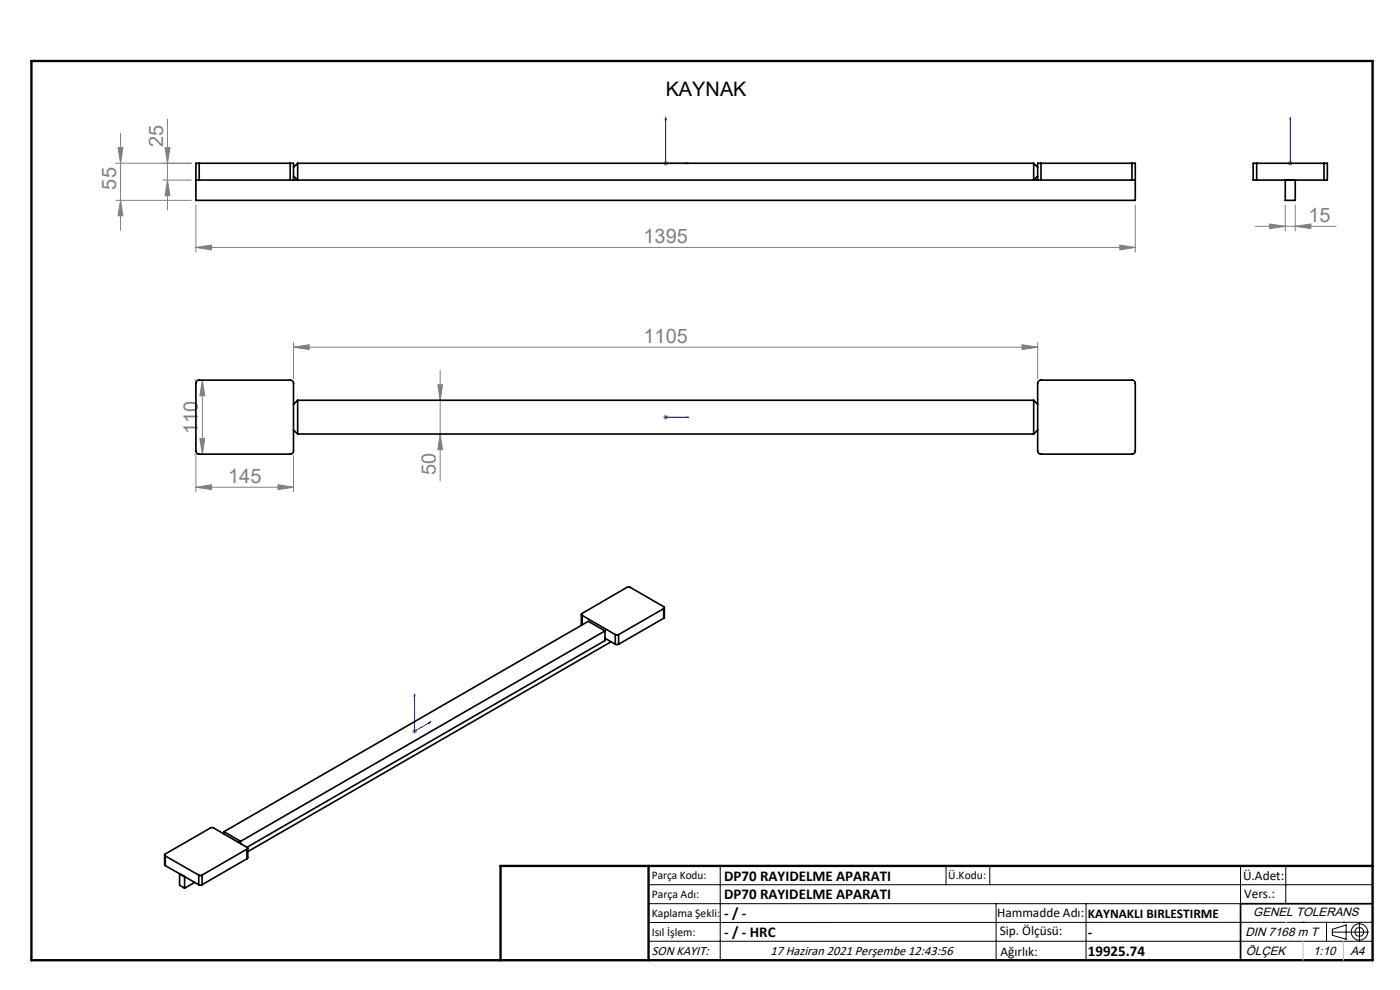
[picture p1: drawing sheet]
<svg xmlns="http://www.w3.org/2000/svg" width="297mm" height="210mm" viewBox="0 0 297 210" stroke-linecap="round" stroke-linejoin="round" font-family="sans-serif">
<g fill="none" stroke="#000" stroke-width=".21">
<path d="M137.6 187.7h153.6M137.6 191.7h153.6M137.6 199.7h153.6M152.8 183.7v20M200.7 183.7v4M210 183.7v4M211.3 191.7v12M230.4 191.7v12M263.2 183.7v20M272.8 183.7v8M276.4 195.6h.1M281.4 195.6v4.1"/>
<path d="M282.6 197.7h7.8M282.6 197.1l3-.9v3l-3-.8zM285 195.6h.1M288.4 195.8v3.8M291.2 195.6l-153.6 .1"/>
<circle cx="288.4" cy="197.7" r="1.74"/>
<circle cx="288.4" cy="197.7" r=".93"/>
</g>
<g fill="none" stroke="#00f" stroke-width=".21">
<path d="M141.2 24.9v9.7h4.8M141.2 24.9l.1 .5h-.2zM145.6 34.5l.4 .1-.4 .1zM273.7 34.5v.2zM273.7 24.9v.5v-.5M273.7 34.6h.1M273.7 24.9v9.7M141.1 88.5h.2zM141.2 88.5h.1M141.2 88.5h4.8M146 88.5h-.4h.4M87.9 147.2l.1 .4-.2 .1z"/>
<path d="M87.9 147.2v7.9l3.5-2M91 153.2l.4-.1-.4 .3z"/>
</g>
<g fill="none" stroke="#808080" stroke-width=".21">
<path d="M24.6 34.6h16M25 31.3h1.1l-.5 3.3zM25.6 28.3v20.6M34.5 38.2h6.1M35 31.3h1.1l-.6 3.3zM35.5 38.2l.6 3.3h-1.1zM35.5 25.3v19.2M140.7 34.6h1M140.9 34.3l.7 .7M141.2 34.1v1M141.6 34.3l-.7 .7M273.2 34.6h1"/>
<path d="M273.4 34.3l.7 .7M273.7 34.1v1M274.1 34.3l-.7 .7M24.6 42.5h16M25.6 42.5l.5 3.3h-1.1zM41.6 52.5l3.3-.5v1zM41.6 43.5v10M41.6 52.5h199.2M237.6 52l3.2 .5-3.2 .5zM240.8 43.5v10M266.3 48h17.2M269.3 47.5l3.4 .5-3.4 .5z"/>
<path d="M272.7 43.5v5.5M274.8 48l3.3-.5v1zM274.8 43.5v5.5M62.3 73.7l3.3-.6v1zM62.3 72.6v7.8M62.3 73.7h157.8M93.4 78.6v23.4M216.8 73.1l3.3 .6-3.3 .4zM220.1 72.6v7.8M41.3 80.6h.6M41.3 96.3h.6M41.6 96.6v7.7"/>
<path d="M42.4 93.1h1l-.5 3.2zM42.9 80.6v15.7M42.9 80.6l.5 3.4h-1zM62.3 96.6v7.7M92.9 81.6h1l-.5 3.3zM93.4 92.1l.5 3.3h-1zM140.7 88.5h1M140.9 88.2l.7 .7M141.2 88v1M141.6 88.2l-.7 .7M41.6 103.4l3.3-.6v1zM41.6 103.4h20.7"/>
<path d="M59 102.8l3.3 .6-3.3 .4zM87.4 155.1h1M87.6 154.8l.7 .7M87.9 154.6v1M88.3 154.8l-.7 .7"/>
</g>
<path d="M106.2 203.7h185" fill="none" stroke="#000" stroke-width=".25"/>
<path d="M291.2 191.7h-28v12" fill="none" stroke="#000" stroke-width=".35"/>
<path d="M6.7 12.9h284.5v190.8h-284.5zM137.6 183.7v20M291.2 183.7h-185v20" fill="none" stroke="#000" stroke-width=".5"/>
<path d="M272.8 195.6h.1M276.4 199.7v4M285 199.7v4" fill="none" stroke="#c0c0c0" stroke-width=".21"/>
<g fill="#00f">
<path d="M145.6 34.5l.4 .1-.4 .1zM141.2 24.9l.1 .5h-.2z"/>
<path d="M91 153.2l.4-.1-.4 .3zM87.9 147.2l.1 .4-.2 .1z"/>
<path d="M145.6 88.5h.4zM141.1 88.5h.2z"/>
<path d="M273.7 34.5v.2zM273.7 24.9v.5z"/>
</g>
<g fill="#808080">
<path d="M59 102.8l3.3 .6-3.3 .4zM41.6 103.4l3.3-.6v1zM274.8 48l3.3-.5v1zM269.3 47.5l3.4 .5-3.4 .5z"/>
<path d="M41.6 52.5l3.3-.5v1zM237.6 52l3.2 .5-3.2 .5zM62.3 73.7l3.3-.6v1zM216.8 73.1l3.3 .6-3.3 .4z"/>
<path d="M35.5 38.2l.6 3.3h-1.1zM35 31.3h1.1l-.6 3.3z"/>
<path d="M25 31.3h1.1l-.5 3.3zM25.6 42.5l.5 3.3h-1.1zM42.9 80.6l.5 3.4h-1zM42.4 93.1h1l-.5 3.2zM92.9 81.6h1l-.5 3.3zM93.4 92.1l.5 3.3h-1z"/>
</g>
<g fill="none" stroke="#000" stroke-width=".35">
<path d="M41.6 38.2h.7M42.3 34.6h-.7v7.9h199.2v-7.9h-.7M42.3 38.2h19.3M42.3 34.6v3.6M42.3 34.6h19.3M61.6 38.2h.7M61.6 34.6h.7v3.6M61.6 34.6v3.6M62.3 38.2h157.8M63.1 34.6h156.2M63.1 34.6v3.6l-.8-.8M63.1 34.6l-.8 .9"/>
<path d="M219.3 34.6v3.6l.8-.8M219.3 34.6l.8 .9M220.1 38.2h.7M220.8 34.6h-.7v3.6M220.8 38.2h19.3M220.8 34.6h19.3M220.8 34.6v3.6M240.1 38.2h.7M240.1 34.6v3.6M266.6 34.6h-.7v3.6h.7M266.6 38.2h14.3M266.6 34.6h14.3"/>
<path d="M266.6 34.6v3.6M272.7 38.2v4.3h2.1v-4.3M280.9 34.6h.7v3.6h-.7M280.9 34.6v3.6M41.8 80.8l.3-.2h19.5a.72 .72 0 0 1 .7 .7v14.3a.72 .72 0 0 1-.7 .7h-19.3a.72 .72 0 0 1-.7-.7v-14.4zM62.3 91.2l.8 .9M63.1 84.9v7.2M63.1 84.9h156.2M63.1 92.1h156.2M63.1 84.9l-.8 .9M219.3 84.9v7.2M219.3 84.9l.8 .9"/>
<path d="M220.1 91.2l-.8 .9M220.3 80.8l.4-.2h19.4a.72 .72 0 0 1 .7 .7v14.3a.72 .72 0 0 1-.7 .7h-19.3a.72 .72 0 0 1-.7-.7v-14.4zM123.3 130.3v2.1l.2 .2v-2.1M123.5 130.5l7 4.1M128.3 135.4l2.2 1.3M128.3 133.8l-77.3 44.7M128.3 133.8v2.1l-75.9 43.8M128.3 133.8l-3.5-2-77.3 44.6M129.6 136.1l-77 44.5M130.5 134.6h.7M130.5 136.7h.7M130.5 134.6v2.1"/>
<path d="M131.2 134.6v2.1M140.8 129.1l.1-.1v-.3l-7.2-4.1-.4-.1-9.9 5.7-.1 .2 .2 .1M140.8 129.1l-9.6 5.5M140.8 129.1v2.1M140.8 131.2l-9.6 5.5M140.9 128.9v2.1l-.1 .2M47.5 176.4l3.5 2.1M47.5 176.4v.5M51 178.5l-.4 .2M51 178.5v.5M52.4 179.7l-7.4-4.2-9.9 5.6-.2 .2 .2 .3M52.4 179.7a.19 .19 0 0 1 .2 .2 .19 .19 0 0 1-.2 .2"/>
<path d="M52.6 179.9v2.1l-.2 .2M34.9 181.4v2l.2 .2M35.1 181.6l7.1 4M35.1 183.6l7.1 4.1M35.1 181.6v2M38.1 185.3l1.1 .6v2.5l-1.1-.6zM41.3 187.2l-2.1 1.2M42.2 185.6h.7M42.2 187.7h.7M42.2 185.6v2.1M42.9 185.6v2.1M52.4 180.1l-9.5 5.5"/>
<path d="M52.4 180.1v2.1M52.4 182.2l-9.5 5.5"/>
</g>
<text font-size="4.2" x="141.2" y="20.5">KAYNAK</text>
<g font-size="4.2" fill="#808080">
<text x="34.6" y="31.1" transform="rotate(-90 34.6 31.1)">25</text>
<text x="24.6" y="40.2" transform="rotate(-90 24.6 40.2)">55</text>
<text x="277.6" y="47">15</text>
<text x="136.5" y="51.5">1395</text>
<text x="136.5" y="72.7">1105</text>
<text x="42" y="92" transform="rotate(-90 42 92)">110</text>
<text x="92.4" y="100.8" transform="rotate(-90 92.4 100.8)">50</text>
<text x="48.4" y="102.4">145</text>
</g>
<g font-size="3.2">
<text x="153.6" y="186.8">DP70 RAYIDELME APARATI</text>
<text x="153.6" y="190.8">DP70 RAYIDELME APARATI</text>
<text x="153.6" y="194.8">- / -</text>
<text x="153.6" y="198.8">- / - HRC</text>
<text x="230.8" y="198.7">-</text>
<text x="230.8" y="202.8">19925.74</text>
</g>
<g font-size="2.8">
<text x="263.7" y="186.7">Ü.Adet:</text>
<text x="263.9" y="190.5">Vers.:</text>
<text x="211.5" y="194.5">Hammadde Adı:</text>
<text x="230.8" y="194.7">KAYNAKLI BIRLESTIRME</text>
<text x="138.3" y="202.6">SON KAYIT:</text>
<text x="163.4" y="202.6">17 Haziran 2021 Perşembe 12:43:56</text>
<text x="212.1" y="198.4">Sip. Ölçüsü:</text>
<text x="212.2" y="202.7">Ağırlık:</text>
</g>
<g font-size="2.6">
<text x="265.9" y="194.4">GENEL TOLERANS</text>
<text x="264.2" y="198.5">DIN 7168 m T</text>
<text x="264.3" y="202.6">ÖLÇEK</text>
<text x="278.5" y="202.6">1:10</text>
<text x="286.5" y="202.6">A4</text>
</g>
<g font-size="2.5">
<text x="138.3" y="186.4">Parça Kodu:</text>
<text x="138.3" y="190.5">Parça Adı:</text>
<text x="201.2" y="186.5">Ü.Kodu:</text>
<text x="138.3" y="194.5">Kaplama Şekli:</text>
<text x="138.3" y="198.6">Isıl İşlem:</text>
</g>
</svg>
